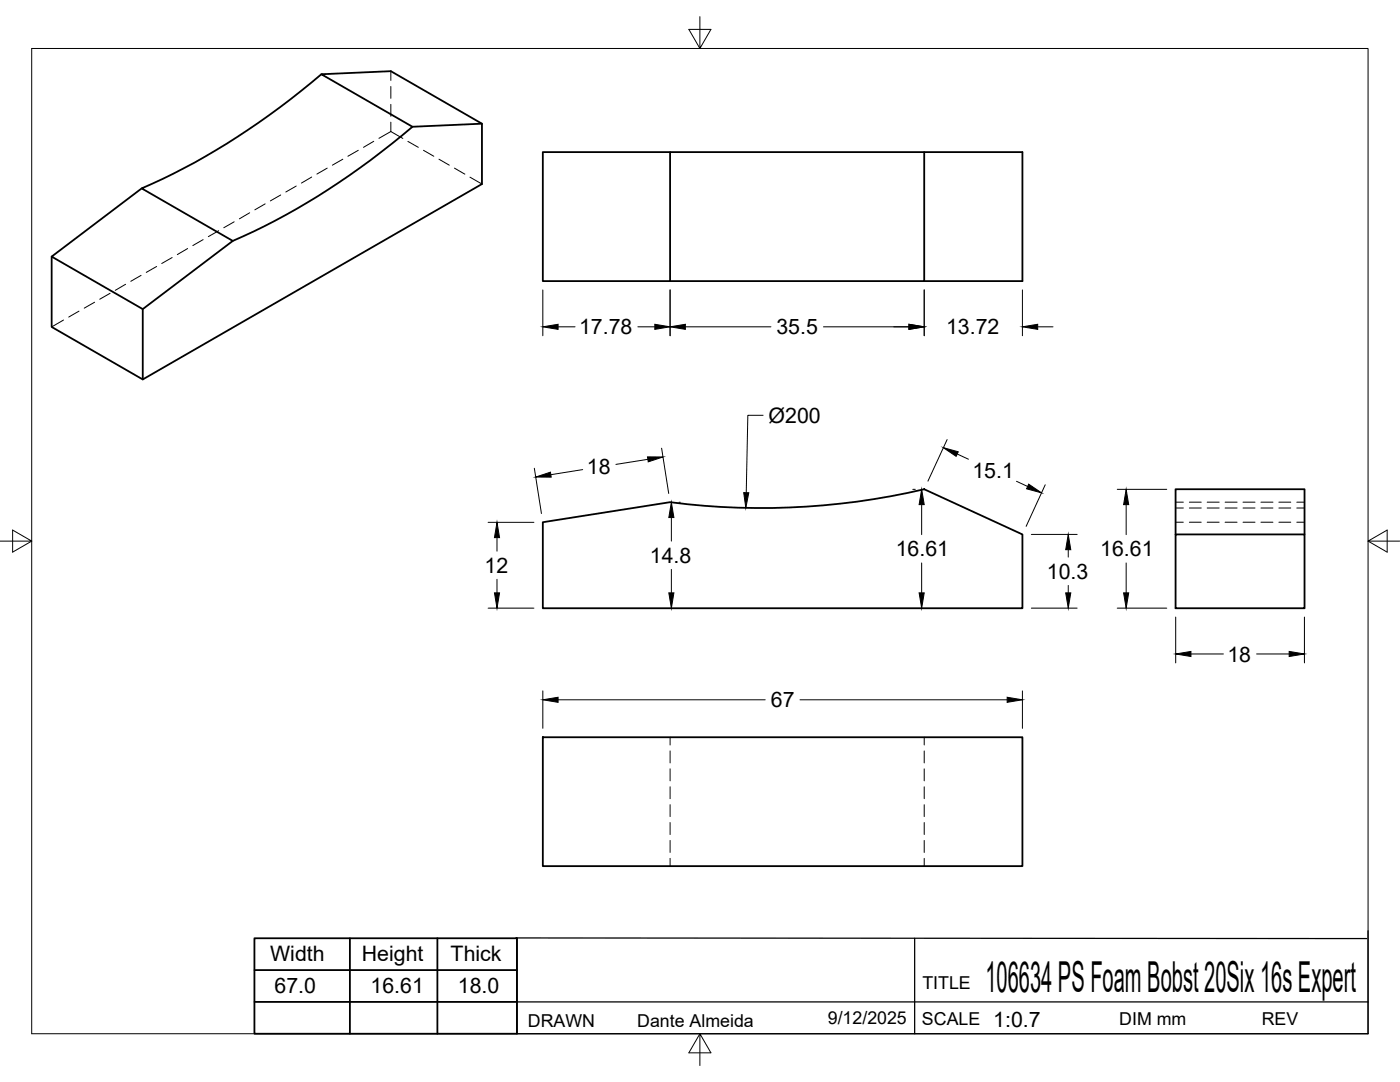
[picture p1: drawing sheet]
<svg xmlns="http://www.w3.org/2000/svg" width="279mm" height="216mm" viewBox="0 0 279 216" stroke-linecap="round" stroke-linejoin="round" font-family="sans-serif">
<!-- layer: Visible -->
<path d="M64.1 14.8a145.3 145.3 0 0 1-35.8 22.8l18.2 10.5-18 13.6M28.3 37.6l-18 13.6 18.2 10.5v14M96.2 24.7l-13.9 .6M108.3 30.4h25.4v25.7h-25.4zM133.7 30.4h50.7M46.5 48.1a143.1 143.1 0 0 0 35.8-22.8l-18.2-10.5 13.9-.6 18.2 10.5v12l-67.7 39-18.2-10.5v-14M133.7 56.1h50.7v-25.7h19.6v25.7h-19.6M108.3 104.2l25.4-4a142.8 142.8 0 0 0 50.7-2.6l19.6 9v14.8h-95.7zM234.6 106.6h25.7v14.8h-25.7zM234.6 106.6v-9h25.7v9M108.3 147.1h95.7v25.7h-95.7z" fill="none" stroke="#000" stroke-width=".36"/>
<!-- layer: Hidden -->
<g fill="none" stroke="#000" stroke-width=".2">
<path d="M78 14.2v1.8M78 17.3v2.3M56 38.9l-2 1.2M59.1 37.1l-2.1 1.2M62.2 35.3l-2 1.2M65.3 33.5l-2.1 1.2M68.4 31.8l-2.1 1.2M71.5 30l-2.1 1.2M74.6 28.2l-2.1 1.2M78 20.8v2.4M78 24.4v1.8M78 26.2l2.4 1.4"/>
<path d="M78 26.2l-2.4 1.4M81.4 28.2l2.1 1.2M84.5 30l2.1 1.2M87.6 31.8l2.1 1.2M90.7 33.5l2.1 1.3M93.8 35.3l2.4 1.4M22 58.5l-2.1 1.2M25.1 56.7l-2.1 1.2M28.2 54.9l-2.1 1.2M31.3 53.2l-2.1 1.2M34.4 51.4l-2.1 1.2M37.4 49.6l-2 1.2"/>
<path d="M40.5 47.8l-2 1.2M43.6 46l-2 1.2M46.7 44.3l-2 1.1M49.8 42.5l-2 1.2M52.9 40.7l-2 1.2M12.7 63.9l-2.4 1.3M15.8 62.1l-2.1 1.2M18.9 60.3l-2.1 1.2M234.6 104.2h1.6M234.6 100.2h1.6M234.6 101.4h1.6M237.4 104.2h2.3"/>
<path d="M237.4 100.2h2.3M237.4 101.4h2.3M240.9 104.2h2.4M240.9 100.2h2.4M240.9 101.4h2.4M244.5 104.2h2.4M244.5 100.2h2.4M244.5 101.4h2.4M248.1 104.2h2.4M248.1 100.2h2.4M248.1 101.4h2.4M251.7 104.2h2.3"/>
<path d="M251.7 100.2h2.3M251.7 101.4h2.3M255.2 104.2h2.4M255.2 100.2h2.4M255.2 101.4h2.4M258.8 104.2h1.5M258.8 100.2h1.5M258.8 101.4h1.5M133.7 147.1v1.6M133.7 149.8v2.4M133.7 153.4v2.4M133.7 157v2.4"/>
<path d="M184.4 147.1v1.6M184.4 149.8v2.4M184.4 153.4v2.4M184.4 157v2.4M133.7 160.6v2.3M133.7 164.1v2.4M133.7 167.7v2.4M133.7 171.3v1.5M184.4 160.6v2.3M184.4 164.1v2.4M184.4 167.7v2.4M184.4 171.3v1.5"/>
</g>
<!-- layer: Border -->
<path d="M6.3 9.7h266.7v196.6h-266.7zM139.7 3.3v6.4l2.2-3.8h-4.4l2.2 3.8M0 108h6.3l-3.8-2.2v4.4l3.8-2.2M273 108l3.8 2.2v-4.4l-3.8 2.2h6.4M139.7 206.3l-2.2 3.8h4.4l-2.2-3.8v6.3" fill="none" stroke="#000" stroke-width=".2"/>
<!-- layer: Titleblock -->
<path d="M102.9 187.2l169.9 .1M103.2 199.9h169.8M182.5 187.2v19.1M273 185.7v20.6h-169.8v-19.1" fill="none" stroke="#000" stroke-width=".25"/>
<path d="M50.8 187.2h52.4v19.1h-52.4zM50.8 193.6h52.4M50.8 199.9h52.4M69.8 187.2v19.1M87.3 187.2v19.1" fill="none" stroke="#000" stroke-width=".36"/>
<!-- layer: FD_Dimensions -->
<g fill="none" stroke="#000" stroke-width=".2">
<path d="M108.3 57.8v9.2M133.7 57.8v9.2M184.4 57.8v9.2M204 57.8v9.2M111.4 65.2h3.4M127.3 65.2h3.4M136.8 65.2h17.1M164.3 65.2h17.1M207.1 65.2h3M106.6 93.4l1.5 9.1M116.3 93.7l-6.4 1M129.3 91.7l-6.4 1"/>
<path d="M132 89.4l1.5 9.1M152.3 82.9h-3.1l-.3 15.4M182.2 97.6h.5M189 87.7l-3.8 8.3M191 90.6l2.3 1M202.9 96l2.2 1.1M208.6 96.7l-3.8 8.3M223 97.6h9.9M97.4 104.2h9.2M99.2 107.3v2.7M99.2 115.6v2.7M134 103.3v4.7"/>
<path d="M134 113.6v4.7M135.5 100.2h.3M183.9 100.7v6M183.9 112.3v6M205.8 106.6h9.2M213.2 109.7v1.5M213.2 116.8v1.5M224.7 100.7v6M224.7 112.3v6M97.4 121.3h9.2M108.3 137.9v7.4M111.4 139.6h41.3"/>
<path d="M159.7 139.6h41.3M204 137.9v7.4M205.8 121.3h9.2M223 121.3h9.9M234.6 123.1v9.2M237.7 130.5h6.5M250.8 130.5h6.5M260.3 123.1v9.2"/>
</g>
<g fill="#000" stroke="#000" stroke-width=".2">
<path d="M108.3 65.2l3.1-.5v1zM130.7 64.7l3 .5-3 .5zM133.7 65.2l3.1-.5v1zM181.4 64.7l3 .5-3 .5zM204 65.2l3.1-.5v1zM106.9 95.2l3-1 .1 1zM129.2 91.2h3.1l-2.9 1zM148.4 98.3h1l-.6 3zM188.3 89.3l2.9 .8-.4 1zM205.3 96.6l2.6 1.7-3-.8zM99.2 104.2l.5 3.1h-1zM98.7 118.3h1l-.5 3z"/>
<path d="M134 100.2l.5 3.1h-1zM133.5 118.3h1l-.5 3zM183.9 97.6l.5 3.1h-1zM183.4 118.3h1l-.5 3zM212.7 118.3h1l-.5 3zM213.2 106.6l.5 3.1h-1zM224.7 97.6l.6 3.1h-1.1zM224.2 118.3h1.1l-.6 3zM108.3 139.6l3.1-.5v1zM201 139.1l3 .5-3 .5zM234.6 130.5l3.1-.5v1zM257.3 130l3 .5-3 .5z"/>
</g>
<text font-size="8.5" x="196.7" y="198">106634 PS Foam Bobst 20Six 16s Expert</text>
<g font-size="4.3">
<text x="115.6" y="66.7">17.78</text>
<text x="154.9" y="66.7">35.5</text>
<text x="188.8" y="66.7">13.72</text>
<text x="153.4" y="84.3">Ø200</text>
<text x="117.1" y="94.7">18</text>
<text x="194.1" y="95.3">15.1</text>
<text x="129.7" y="112.3">14.8</text>
<text x="178.8" y="111">16.61</text>
<text x="219.6" y="111">16.61</text>
<text x="96.7" y="114.3">12</text>
<text x="208.9" y="115.5">10.3</text>
<text x="245" y="132">18</text>
<text x="153.8" y="141.1">67</text>
<text x="53.9" y="191.9">Width</text>
<text x="72.2" y="191.9">Height</text>
<text x="89.9" y="191.9">Thick</text>
<text x="54.8" y="198.2">67.0</text>
<text x="74" y="198.1">16.61</text>
<text x="91.4" y="198.2">18.0</text>
<text x="198.2" y="204.9">1:0.7</text>
</g>
<g font-size="3.5">
<text x="184.1" y="197.3">TITLE</text>
<text x="105.3" y="204.9">DRAWN</text>
<text x="127.2" y="205">Dante Almeida</text>
<text x="165.2" y="204.4">9/12/2025</text>
<text x="184" y="204.5">SCALE</text>
<text x="223.4" y="204.6">DIM mm</text>
<text x="251.8" y="204.6">REV</text>
</g>
</svg>
